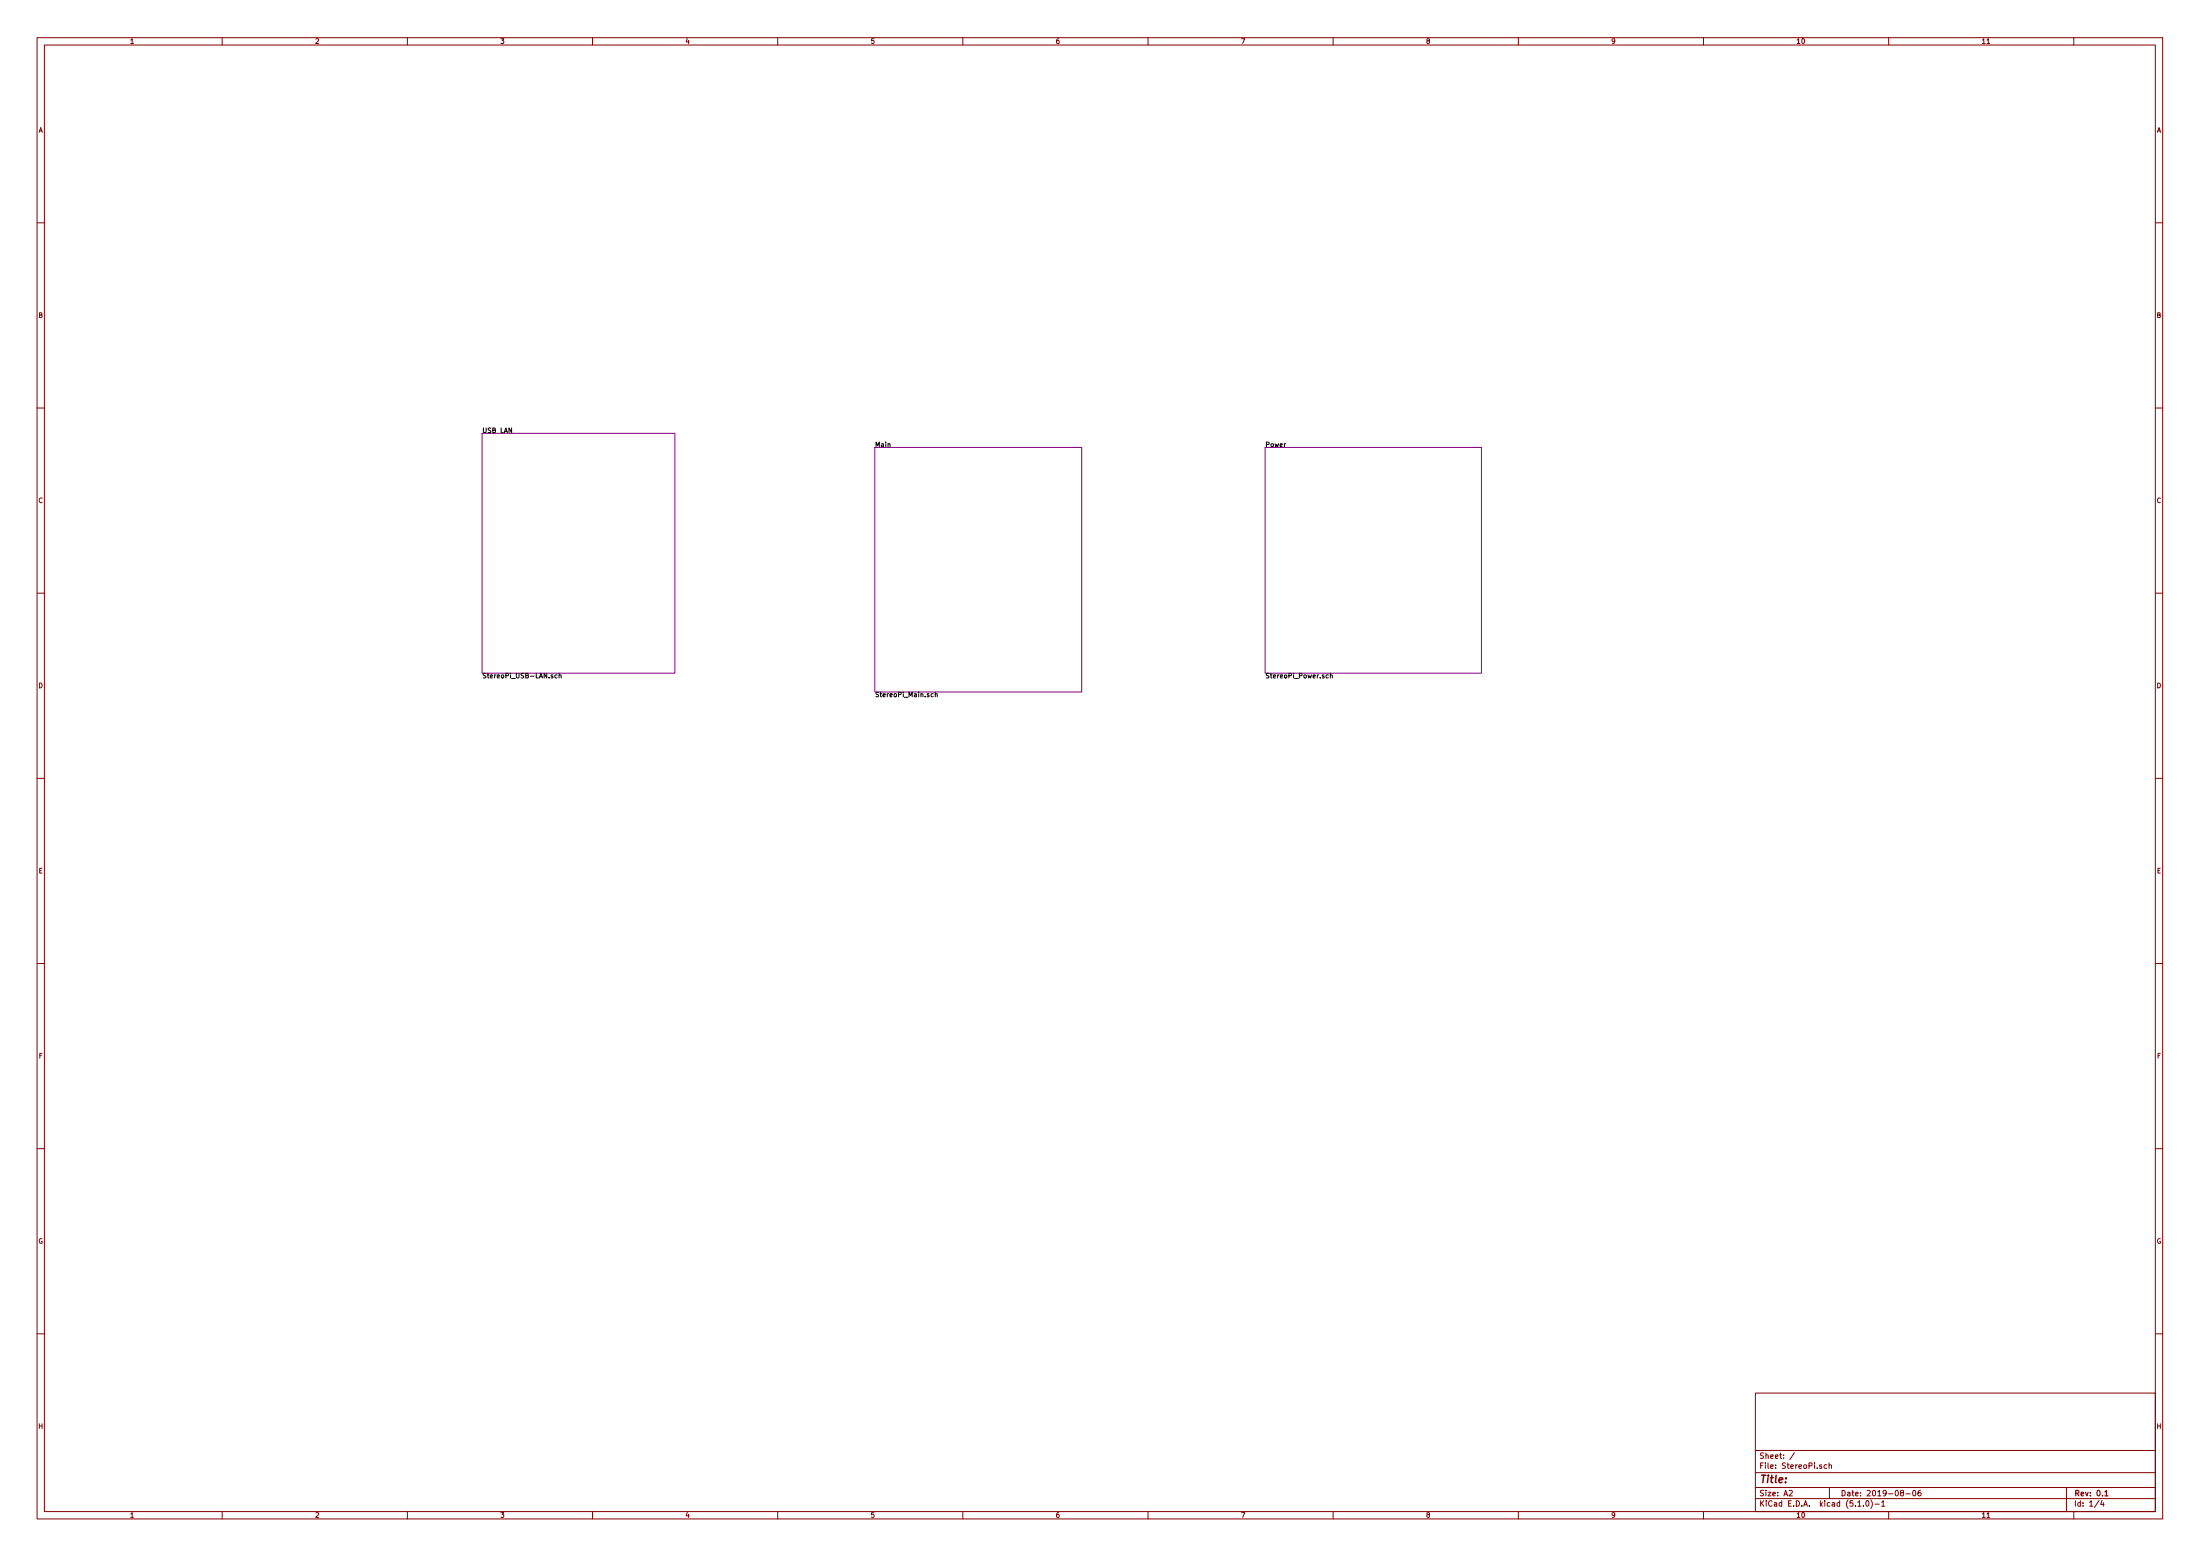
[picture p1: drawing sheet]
<svg xmlns="http://www.w3.org/2000/svg" width="594mm" height="420mm" viewBox="0 0 594 420" stroke-linecap="round" stroke-linejoin="round" font-family="sans-serif">
<g fill="none" stroke="#840000" stroke-width=".27">
<path d="M10 10.2h574v400h-574zM12 12.2h570v396h-570zM60 10.2v2M110 10.2v2M160 10.2v2M210 10.2v2M260 10.2v2M310 10.2v2M360 10.2v2M410 10.2v2M460 10.2v2M510 10.2v2"/>
<path d="M536.5 11.8h.8M560 10.2v2M10 60.2h2M582 60.2h2M10 110.2h2M582 110.2h2M10 160.2h2M582 160.2h2M10 210.2h2M582 210.2h2M10 260.2h2M582 260.2h2"/>
<path d="M10 310.2h2M582 310.2h2M10 360.2h2M474 376.2h108v32h-108zM582 360.2h2M474 397.7h108M474 391.7h108M484.6 392.2l-1.3 2M491.9 395.6l-.3-.1-.3 .2 .1 .3 .5 .1v.3h-.6M493.3 395.6l-.5-.1-.2 .3 .1 .6h.6M493.9 395.6h.6l.1 .9M493.9 395v1.5"/>
<path d="M60 408.2v2M110 408.2v2M160 408.2v2M210 408.2v2M260 408.2v2M310 408.2v2M360 408.2v2M410 408.2v2M460 408.2v2M474 404.7h108M474 401.7h108M483.1 402.6l.6-.2 .3 .5-.9 1h.9"/>
<path d="M494 401.7v3M501.7 406.7h.8M503.2 406.6v.1M504 405.4l.2-.2a.81 .81 0 0 1 .5 .8 .81 .81 0 0 1-.5 .7l-.4-.5zM505.2 405a1.71 1.71 0 0 1 0 2.3M506.3 406.2h1.2M508.1 405.7l.4-.5v1.5M508.1 406.7h.9M510 408.2v2M513.5 403.1l-.3-.3 .1-.2 .6-.1v.5l-.4 .1-.3 .3 .1 .4 .2 .1 .5-.3-.2-.5M514.7 403.4h1.1M516.6 402.6l.2-.2a.81 .81 0 0 1 .5 .8 .81 .81 0 0 1-.5 .7l-.3-.5z"/>
<path d="M518.6 402.4l-.4 .1-.2 .3-.1 .8 .3 .3 .5-.1-.1-.7-.4-.1-.3 .3M536.5 409.7h.8M558 401.7v6.5M560 408.2v2M566.8 405.1l-1.2 2M567.6 405.1l-.3 1.1h.9M568 405.7v1"/>
</g>
<path d="M568.4 402.9l.4-.5v1.5M568.4 403.9h.8" fill="none" stroke="#840000" stroke-width=".3"/>
<path d="M130.2 117h52v64.8h-52zM236.2 120.8h55.9v66.1h-55.9zM341.6 120.8h58.4v61h-58.4z" fill="none" stroke="#840084" stroke-width=".27"/>
<path d="M150.4 182.3l-.3-.1-.3 .3 .2 .5h.4M151 182.4l.5-.1v.8M151 181.8v1.3M252 187.4l-.4-.1-.2 .2 .1 .6h.5M252.6 187.4h.4l.1 .8M252.6 186.9v1.3M358.7 182.3l-.4-.1-.2 .3 .1 .5h.5M359.2 182.4l.5-.1 .1 .8M359.2 181.8v1.3" fill="none" stroke="#000" stroke-width=".27"/>
<text font-size="2.8" fill="#840000" x="475" y="400.4">Title:</text>
<g font-size="2.1" fill="#840000">
<text x="475" y="393.9">Sheet: /</text>
<text x="475" y="396.6">File: StereoPi.sch</text>
<text x="475" y="406.8">KiCad E.D.A. kicad (5.1.0)-1</text>
<text x="475" y="404">Size: A2</text>
<text x="497" y="404">Date: 2019-08-06</text>
<text x="560" y="404">Rev: 0.1</text>
<text x="560" y="406.8">Id: 1/4</text>
</g>
<g font-size="1.8" fill="#840000">
<text x="35" y="11.8">1</text>
<text x="85" y="11.8">2</text>
<text x="135" y="11.8">3</text>
<text x="185" y="11.8">4</text>
<text x="235" y="11.8">5</text>
<text x="285" y="11.8">6</text>
<text x="335" y="11.8">7</text>
<text x="385" y="11.8">8</text>
<text x="435" y="11.8">9</text>
<text x="485" y="11.8">10</text>
<text x="535" y="11.8">11</text>
<text x="10.4" y="35.8">A</text>
<text x="582.4" y="35.8">A</text>
<text x="10.4" y="85.8">B</text>
<text x="582.4" y="85.8">B</text>
<text x="10.4" y="135.8">C</text>
<text x="582.4" y="135.8">C</text>
<text x="10.4" y="185.8">D</text>
<text x="582.4" y="185.8">D</text>
<text x="10.4" y="235.8">E</text>
<text x="582.4" y="235.8">E</text>
<text x="10.5" y="285.8">F</text>
<text x="582.5" y="285.8">F</text>
<text x="10.3" y="335.8">G</text>
<text x="582.3" y="335.8">G</text>
<text x="10.4" y="385.8">H</text>
<text x="582.4" y="385.8">H</text>
<text x="35" y="409.8">1</text>
<text x="85" y="409.8">2</text>
<text x="135" y="409.8">3</text>
<text x="185" y="409.8">4</text>
<text x="235" y="409.8">5</text>
<text x="285" y="409.8">6</text>
<text x="335" y="409.8">7</text>
<text x="385" y="409.8">8</text>
<text x="435" y="409.8">9</text>
<text x="485" y="409.8">10</text>
<text x="535" y="409.8">11</text>
</g>
<g font-size="1.8">
<text x="130.2" y="116.9">USB LAN</text>
<text x="236.2" y="120.7">Main</text>
<text x="341.6" y="120.7">Power</text>
<text x="130.2" y="183.2">StereoPi_USB-LAN.sch</text>
<text x="341.6" y="183.2">StereoPi_Power.sch</text>
<text x="236.2" y="188.2">StereoPi_Main.sch</text>
</g>
</svg>
